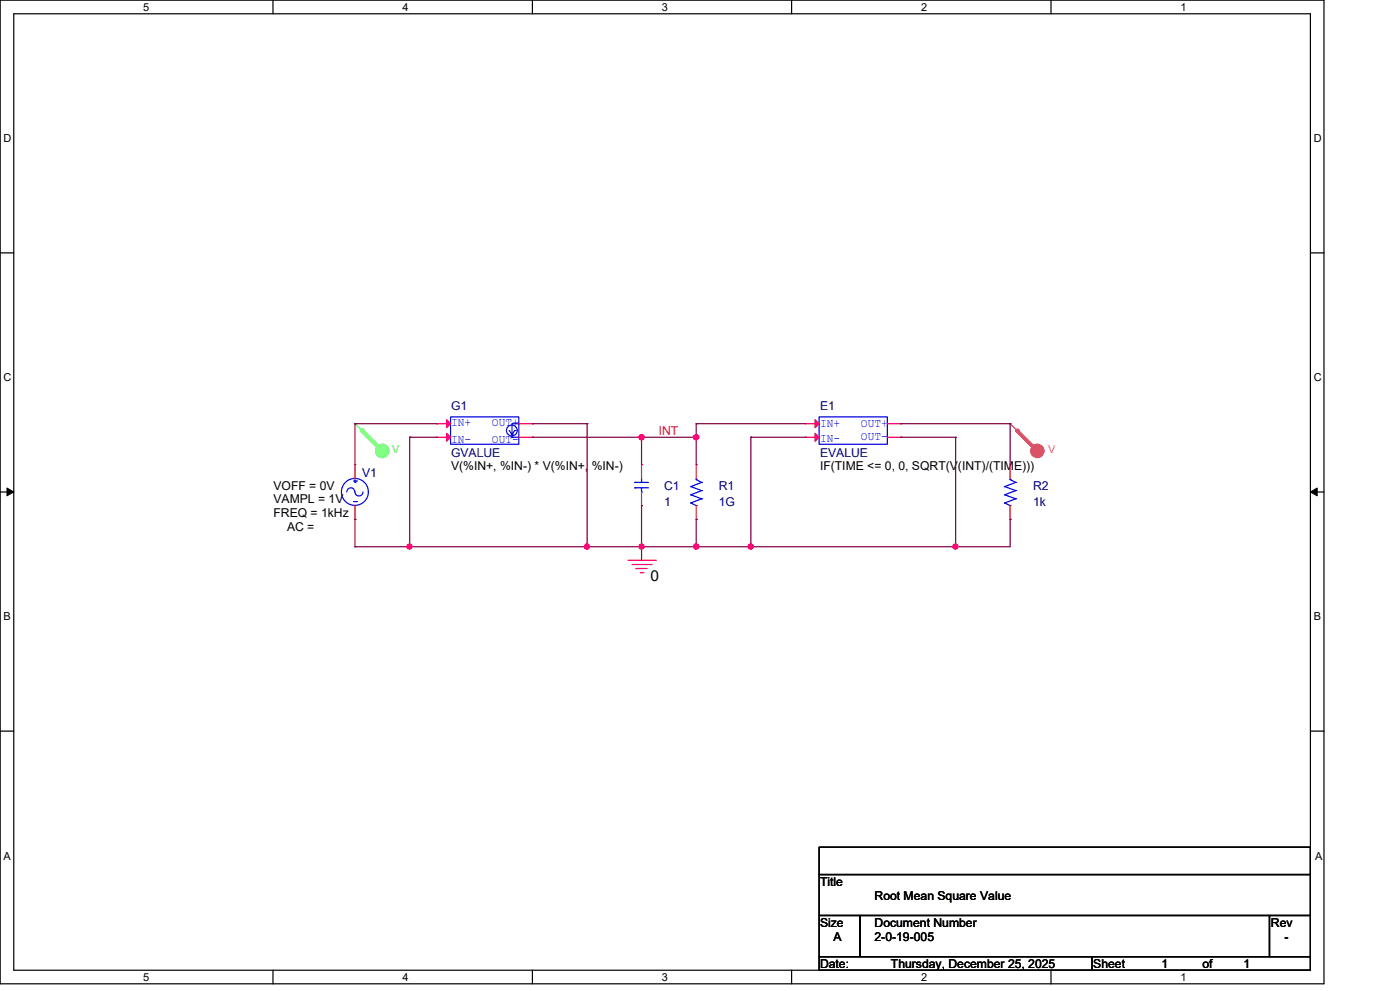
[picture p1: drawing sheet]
<svg xmlns="http://www.w3.org/2000/svg" width="297mm" height="210mm" viewBox="0 0 297 210" stroke-linecap="round" stroke-linejoin="round" font-family="sans-serif">
<g fill="none" stroke="#000" stroke-width=".25">
<path d="M0 0h280.6v208.4h-280.6zM2.9 2.9h274.8v202.6h-274.8zM57.8 0v2.9M112.8 0v2.9M167.8 0v2.9M222.7 0v2.9M0 53.6h2.9M277.7 53.6h2.9M0 104.2h2.9M277.7 104.2h2.9M0 154.9h2.9M277.7 154.9h2.9"/>
<path d="M173.6 179.4h104.1v5.8h-104.1zM173.6 185.2h104.1v8.7h-104.1zM173.6 193.9h8.7v8.7h-8.7zM182.3 193.9h86.7v8.7h-86.7zM269 193.9h8.7v8.7h-8.7zM57.8 205.5v2.9M112.8 205.5v2.9M167.8 205.5v2.9M173.6 202.6h57.8v2.9h-57.8zM222.7 205.5v2.9M231.4 202.6h46.3v2.9h-46.3z"/>
</g>
<path d="M1.5 103.4l1.4 .8-1.4 .8zM277.7 104.2l1.4-.8v1.6z" fill="#000" stroke="#000" stroke-width=".21"/>
<path d="M133.1 118.7h5.8M134 119.6h4M138 119.6h.1M138.9 118.7h.1M134.8 120.4h.1M134.8 120.4h2.3M135.7 121.3h.5M136.2 121.3h.1" fill="none" stroke="#f00" stroke-width=".25"/>
<circle cx="81" cy="95.5" r="1.42" fill="#5f5" stroke="#5f5" stroke-width=".25"/>
<path d="M75.2 89.7h.1M75.2 89.7l5.8 5.8" fill="none" stroke="#5f5" stroke-width=".25"/>
<path d="M76.7 91.2l4.3 4.3" fill="none" stroke="#5f5" stroke-width=".85"/>
<circle cx="76.7" cy="91.2" r=".42" fill="#5f5"/>
<circle cx="219.8" cy="95.5" r="1.42" fill="#f55" stroke="#f55" stroke-width=".25"/>
<path d="M214.1 89.7h.1M214.1 89.7l5.8 5.8" fill="none" stroke="#f55" stroke-width=".25"/>
<path d="M215.5 91.2l4.4 4.3" fill="none" stroke="#f55" stroke-width=".85"/>
<circle cx="215.5" cy="91.2" r=".42" fill="#f55"/>
<g fill="none" stroke="#00f" stroke-width=".25">
<path d="M95.5 88.3h14.4v5.8h-14.4zM107.9 91.2l.6 .9M108.5 92.1h.1M108.5 92.6h.1M108.5 92.6h1.4M109.1 91.2h.1M109.1 91.2l-.6 .9M109.9 89.7h.1M109.9 89.7h-1.4v2.9M173.6 88.3h14.5v5.8h-14.5zM74.9 106.2h.6M74.9 101.9h.6"/>
<path d="M75.2 104.2a.85 .85 0 0 0-.9-.9 .85 .85 0 0 0-.8 .9M75.2 102.2h.1M75.2 101.6v.6M75.5 106.2h.1M75.5 101.9h.1M76.9 104.2a.85 .85 0 0 1-.8 .9 .85 .85 0 0 1-.9-.9M134.5 102.2h.1M134.5 103.3h.1M134.5 102.2h2.9M134.5 103.3h2.9M136 104.2h.1M136 102.2h.1"/>
<path d="M136 101.3v.9M136 103.3v.9M146.4 103.1h.1M146.4 104.8h.1M146.4 106.5h.1M146.4 103.1l2.3 .8M146.4 104.8l2.3 .8M146.4 106.5l1.1 .6M147.5 107.1h.1M147.5 101.6h.1M147.5 101.6l1.2 .6M147.5 101.3v.3"/>
<path d="M148.7 102.2h.1M148.7 103.9h.1M148.7 105.6h.1M148.7 102.2l-2.3 .9M148.7 103.9l-2.3 .9M148.7 105.6l-2.3 .9M212.9 103.1h.1M212.9 104.8h.1M212.9 106.5h.1M212.9 103.1l2.3 .8M212.9 104.8l2.3 .8M212.9 106.5l1.2 .6"/>
<path d="M214.1 107.1h.1M214.1 101.6h.1M214.1 101.6l1.1 .6M214.1 101.3v.3M215.2 102.2h.1M215.2 103.9h.1M215.2 105.6h.1M215.2 102.2l-2.3 .9M215.2 103.9l-2.3 .9M215.2 105.6l-2.3 .9"/>
<circle cx="108.5" cy="91.2" r="1.14"/>
<circle cx="75.2" cy="104.2" r="2.86"/>
</g>
<g fill="none" stroke="#f00" stroke-width=".25">
<path d="M75.2 98.4h.1M75.2 98.4v2.9M92.6 89.7h.1M92.6 92.6h.1M92.6 89.7h2.9M92.6 92.6h2.9M109.9 89.7h2.9M109.9 92.6h2.9M112.8 89.7h.1M112.8 92.6h.1M136 98.4h.1M136 98.4v2.9"/>
<path d="M147.5 98.4h.1M147.5 98.4v2.9M170.7 89.7h.1M170.7 92.6h.1M170.7 89.7h2.9M170.7 92.6h2.9M188.1 89.7h2.8M188.1 92.6h2.8M190.9 89.7h.1M190.9 92.6h.1M214.1 98.4h.1M214.1 98.4v2.9"/>
<path d="M75.2 110h.1M75.2 107.1v2.9M136 107.1h.1M136 104.2v2.9M147.5 110h.1M147.5 107.1v2.9M214.1 110h.1M214.1 107.1v2.9"/>
</g>
<g fill="#f00" stroke="#f00" stroke-width=".25">
<path d="M94.6 88.9l.9 .8-.9 .9z"/>
<path d="M94.6 91.8l.9 .8-.9 .9z"/>
<path d="M172.7 88.9l.9 .8-.9 .9z"/>
<path d="M172.7 91.8l.9 .8-.9 .9z"/>
</g>
<g fill="none" stroke="#800040" stroke-width=".25">
<path d="M75.2 89.7h.1M75.2 89.7h17.4M75.2 89.7v8.7M86.8 92.6h.1M86.8 92.6h5.8M86.8 92.6v23.2M112.8 92.6h.1M112.8 89.7h.1M112.8 92.6h34.7M112.8 89.7h11.6M124.4 89.7h.1M124.4 89.7v26.1"/>
<path d="M136 92.6h.1M136 92.6v5.8M147.5 92.6h.1M147.5 89.7h.1M147.5 89.7v8.7M147.5 89.7h23.2M159.1 92.6h.1M159.1 92.6h11.6M159.1 92.6v23.2M190.9 92.6h.1M190.9 89.7h.1M190.9 92.6h11.6"/>
<path d="M190.9 89.7h23.2M202.5 92.6h.1M202.5 92.6v23.2M214.1 89.7h.1M214.1 89.7v8.7M75.2 110h.1M75.2 115.8h.1M75.2 110v5.8M86.8 115.8h.1M124.4 115.8h.1M136 115.8h.1M136 107.1h.1"/>
<path d="M136 107.1v11.6M147.5 110h.1M147.5 115.8h.1M147.5 110v5.8M159.1 115.8h.1M202.5 115.8h.1M214.1 110h.1M214.1 110v5.8h-138.9"/>
</g>
<g fill="#f0f" stroke="#f0f" stroke-width=".25">
<circle cx="147.5" cy="115.8" r=".56"/>
<circle cx="136" cy="115.8" r=".55"/>
<circle cx="147.5" cy="92.6" r=".56"/>
<circle cx="136" cy="92.6" r=".55"/>
<circle cx="86.8" cy="115.8" r=".55"/>
<circle cx="124.4" cy="115.8" r=".55"/>
<circle cx="159.1" cy="115.8" r=".55"/>
<circle cx="202.5" cy="115.8" r=".55"/>
</g>
<text font-size="3.2" x="137.8" y="123">0</text>
<g font-size="2.6" fill="#000080">
<text x="95.6" y="86.9">G1</text>
<text x="173.8" y="86.9">E1</text>
<text x="76.7" y="101.1">V1</text>
<text x="95.6" y="96.7">GVALUE</text>
<text x="173.8" y="96.7">EVALUE</text>
<text x="140.8" y="103.7">C1</text>
<text x="140.8" y="107.2">1</text>
<text x="152.3" y="103.7">R1</text>
<text x="152.3" y="107.2">1G</text>
<text x="218.9" y="103.7">R2</text>
<text x="218.9" y="107.2">1k</text>
</g>
<g font-size="2.6" fill="#00f">
<text x="95.6" y="93.9">IN-</text>
<text x="95.6" y="90.1">IN+</text>
<text x="104.3" y="90.1">OUT+</text>
<text x="104.3" y="93.9">OUT-</text>
<text x="173.8" y="90.4">IN+</text>
<text x="173.8" y="93.6">IN-</text>
<text x="182.5" y="90.4">OUT+</text>
<text x="182.5" y="93.3">OUT-</text>
</g>
<text font-size="2.6" fill="#f00" x="139.6" y="92.1">INT</text>
<g font-size="2.6">
<text x="95.6" y="99.7">V(%IN+, %IN-) * V(%IN+, %IN-)</text>
<text x="173.8" y="99.7">IF(TIME &lt;= 0, 0, SQRT(V(INT)/(TIME)))</text>
<text x="58" y="106.6">VAMPL = 1V</text>
<text x="58" y="103.7">VOFF = 0V</text>
<text x="58" y="109.5">FREQ = 1kHz</text>
<text x="60.8" y="112.4">AC =</text>
<text x="173.8" y="187.7">Title</text>
<text x="185.3" y="190.6">Root Mean Square Value</text>
<text x="173.8" y="196.3">Size</text>
<text x="185.3" y="196.3">Document Number</text>
<text x="269.3" y="196.3">Rev</text>
<text x="176.7" y="199.3">A</text>
<text x="185.3" y="199.3">2-0-19-005</text>
<text x="272.2" y="199.3">-</text>
<text x="173.8" y="205.1">Date:</text>
<text x="188.8" y="205.1">Thursday, December 25, 2025</text>
<text x="231.7" y="205.1">Sheet</text>
<text x="246.2" y="205.1">1</text>
<text x="254.8" y="205.1">of</text>
<text x="263.5" y="205.1">1</text>
</g>
<g font-size="2.3">
<text x="30.4" y="2.2">5</text>
<text x="85.3" y="2.2">4</text>
<text x="140.3" y="2.2">3</text>
<text x="195.2" y="2.2">2</text>
<text x="250.2" y="2.2">1</text>
<text x=".8" y="30.1">D</text>
<text x="278.4" y="30.1">D</text>
<text x=".8" y="80.8">C</text>
<text x="278.4" y="80.8">C</text>
<text x=".8" y="131.4">B</text>
<text x="278.4" y="131.4">B</text>
<text x=".8" y="182.2">A</text>
<text x="278.7" y="182.2">A</text>
<text x="30.4" y="207.7">5</text>
<text x="85.3" y="207.7">4</text>
<text x="140.3" y="207.7">3</text>
<text x="195.2" y="207.7">2</text>
<text x="250.2" y="207.7">1</text>
</g>
<text font-size="2.3" fill="#5f5" x="83.1" y="96">V</text>
<text font-size="2.3" fill="#f55" x="222.1" y="96">V</text>
</svg>
